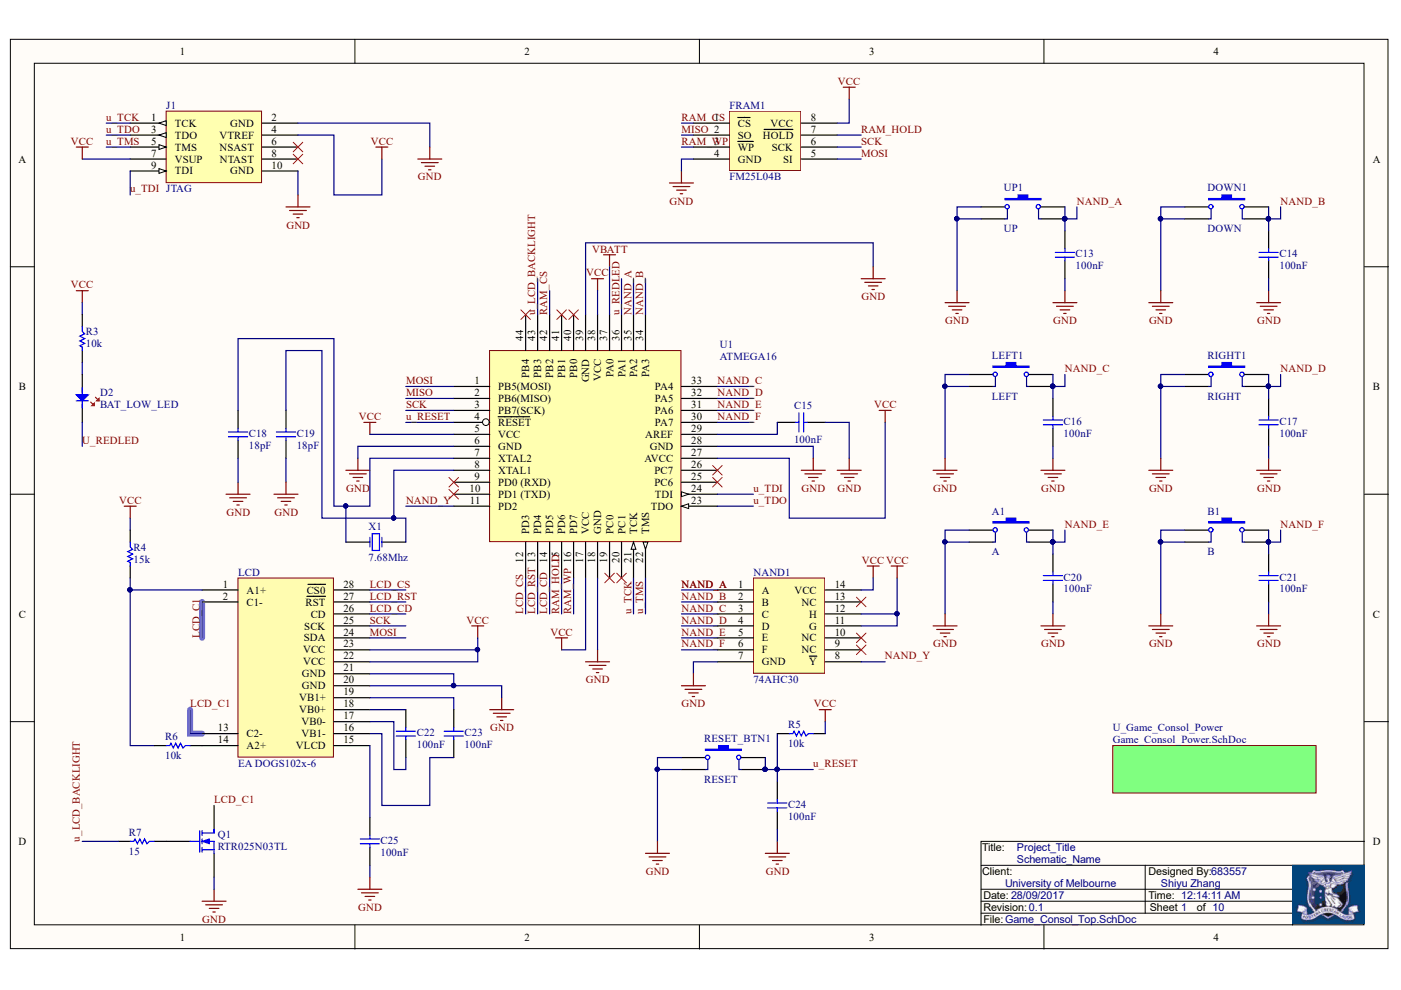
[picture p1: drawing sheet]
# Altium schematic sheet Game_Consol_Top.SchDoc: Schematic_Name
size A4; CompanyName: University of Melbourne; DrawnBy: Student_#; Engineer: Your Name Here; Organization: University of Melbourne; DocumentNumber: 1; Revision: 0.1; SheetNumber: 1; SheetTotal: 10; Title_Project: Project_Title

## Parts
A1  A  [SPNO_SMD]
B1  B  [SPNO_SMD]
C13  100nF  [0805]
C14  100nF  [0805]
C15  100nF  [0805]
C16  100nF  [0805]
C17  100nF  [0805]
C18  18pF  [0805]
C19  18pF  [0805]
C20  100nF  [0805]
C21  100nF  [0805]
C22  100nF  [0805]
C23  100nF  [0805]
C24  100nF  [0805]
C25  100nF  [0805]
D2  BAT_LOW_LED  [0805D]
DOWN1  DOWN  [SPNO_SMD]
FRAM1  FM25L04B  [SOIC-8]
J1  JTAG  [BOXEDVERT10]
LCD  EA DOGS102x-6  [EA DOGS102x]
LEFT1  LEFT  [SPNO_SMD]
NAND1  74AHC30  [SOIC-14]
Q1  RTR025N03TL  [SOT23]
R3  10k  [0805]
R4  15k  [0805]
R5  10k  [0805]
R6  10k  [0805]
R7  15  [0805]
RESET_BTN1  RESET  [SPNO_SMD]
RIGHT1  RIGHT  [SPNO_SMD]
U1  ATMEGA16  [QFP-48]
UP1  UP  [SPNO_SMD]
X1  7.68Mhz  [XTAL_FLAT_SMD]

## Sub-sheets
U_Game_Consol_Power = Game_Consol_Power.SchDoc: no entries

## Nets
GND: A1.1 A1.2 B1.1 B1.2 C13.2 C14.2 C15.1 C16.2 C17.2 C18.2 C19.2 C20.2 C21.2 C24.2 C25.2 DOWN1.1 DOWN1.2 FRAM1.4(GND) J1.2(GND) J1.10(GND) LCD.20(GND) LCD.21(GND) LEFT1.1 LEFT1.2 NAND1.7(GND) Q1.2 RESET_BTN1.1 RESET_BTN1.2 RIGHT1.1 RIGHT1.2 U1.6(GND) U1.18(GND) U1.28(GND) U1.39(GND) UP1.1 UP1.2
VBATT: U1.37(PA0)
VCC: FRAM1.8(VCC) J1.4(VTREF) J1.7(VSUP) LCD.22(VCC) LCD.23(VCC) NAND1.11(G) NAND1.12(H) NAND1.14(VCC) R3.1 R4.1 R5.1 U1.5(VCC) U1.17(VCC) U1.27(AVCC) U1.38(VCC)
LCD_C1: LCD.2(C1-) LCD.13(C2-) Q1.3
LCD_CD: LCD.26(CD) U1.14(PD5)
LCD_CS: LCD.28(~{CS0}) U1.12(PD3)
LCD_RST: LCD.27(~{RST}) U1.13(PD4)
MISO: FRAM1.2(SO) U1.2(PB6(MISO))
MOSI: FRAM1.5(SI) LCD.24(SDA) U1.1(PB5(MOSI))
NAND_A: C13.1 NAND1.1(A) U1.35(PA2) UP1.3 UP1.4
NAND_B: C14.1 DOWN1.3 DOWN1.4 NAND1.2(B) U1.34(PA3)
NAND_C: C16.1 LEFT1.3 LEFT1.4 NAND1.3(C) U1.33(PA4)
NAND_D: C17.1 NAND1.4(D) RIGHT1.3 RIGHT1.4 U1.32(PA5)
NAND_E: A1.3 A1.4 C20.1 NAND1.5(E) U1.31(PA6)
NAND_F: B1.3 B1.4 C21.1 NAND1.6(F) U1.30(PA7)
NAND_Y: NAND1.8(~{Y}) U1.11(PD2)
RAM_CS: FRAM1.1(~{CS}) U1.42(PB2)
RAM_HOLD: FRAM1.7(~{HOLD}) U1.15(PD6)
RAM_WP: FRAM1.3(~{WP}) U1.16(PD7)
SCK: FRAM1.6(SCK) LCD.25(SCK) U1.3(PB7(SCK))
u_LCD_BACKLIGHT: R7.2 U1.43(PB3)
u_REDLED: D2.K U1.36(PA1)
u_RESET: C24.1 R5.2 RESET_BTN1.3 RESET_BTN1.4 U1.4(~{RESET})
u_TCK: J1.1(TCK) U1.21(TCK)
u_TDI: J1.9(TDI) U1.24(TDI)
u_TDO: J1.3(TDO) U1.23(TDO)
u_TMS: J1.5(TMS) U1.22(TMS)
NetC15_2: C15.2 U1.29(AREF)
NetC18_1: C18.1 U1.7(XTAL2) X1.1(OSC1)
NetC19_1: C19.1 U1.8(XTAL1) X1.2(OSC2)
NetC22_1: C22.1 LCD.18(VB0+)
NetC22_2: C22.2 LCD.17(VB0-)
NetC23_1: C23.1 LCD.19(VB1+)
NetC23_2: C23.2 LCD.16(VB1-)
NetC25_1: C25.1 LCD.15(VLCD)
NetD2_A: D2.A R3.2
NetLCD_1: LCD.1(A1+) R4.2 R6.2
NetLCD_14: LCD.14(A2+) R6.1
NetQ1_1: Q1.1 R7.1

Not connected (* = marked no-connect by the designer): J1 6(NSAST)* 8(NTAST)*; LCD 3 4 5 6 7 8 9 10 11 12; NAND1 9(NC)* 10(NC)* 13(NC)*; U1 9(PD0_(RXD))* 10(PD1_(TXD))* 19(PC0)* 20(PC1)* 25(PC6)* 26(PC7)* 40(PB0)* 41(PB1)* 44(PB4)*

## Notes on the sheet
- Title:
- Client:
- Date:
- Revision:
- Time:
- Designed By:
- Sheet
- Shiyu Zhang
- of
- 683557
- File:
